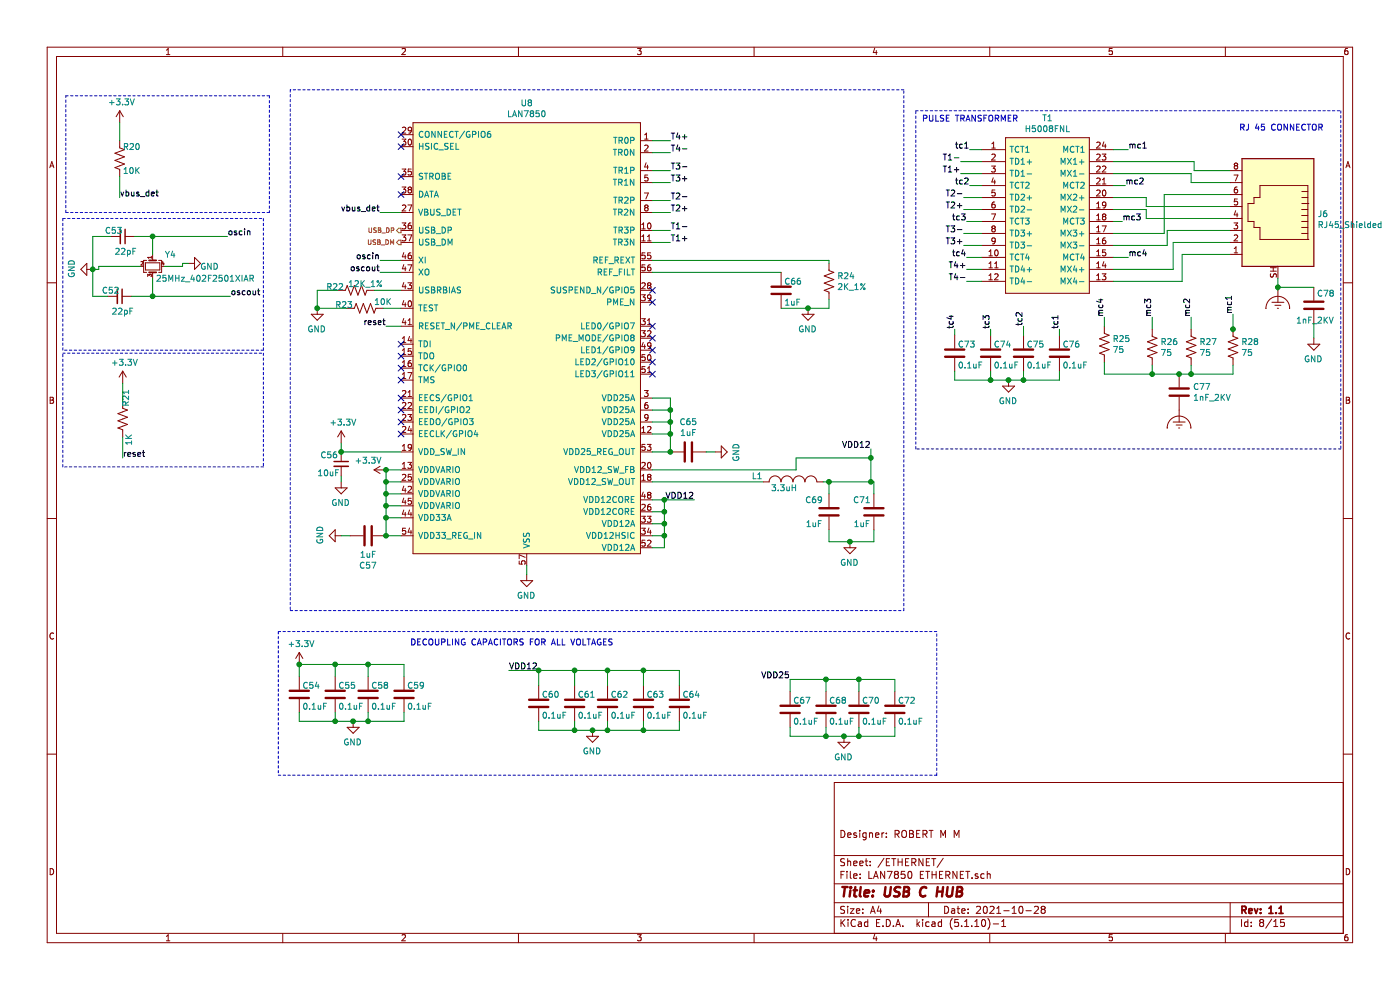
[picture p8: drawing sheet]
EESchema Schematic File Version 4
EELAYER 30 0
EELAYER END
$Descr A4 11693 8268
encoding utf-8
Sheet 8 15
Title "USB C HUB"
Date "2021-10-28"
Rev "1.1"
Comp ""
Comment1 "Designer: ROBERT M M"
Comment2 ""
Comment3 ""
Comment4 ""
$EndDescr
$Comp
L Device:C C?
U 1 1
P 7300 4275
AR Path="/631D83D5" Ref="C?"  Part="1" 
AR Path="/631C6BCF/631D83D5" Ref="C71"  Part="1" 
F 0 "C71" H 7200 4375 50  0000 C CNN
F 1 "1uF" H 7200 4175 50  0000 C CNN
F 2 "Capacitor_SMD:C_0402_1005Metric" H 7338 4125 50  0001 C CNN
F 3 "~" H 7300 4275 50  0001 C CNN
F 4 "CL05A105KQ5NNNC" H 7300 4275 50  0001 C CNN "Mfr No."
	1    7300 4275
	1    0    0    -1  
$EndComp
Wire Wire Line
	7300 4525 7300 4425
Wire Wire Line
	7300 4025 7300 4125
Wire Wire Line
	7275 4025 7300 4025
$Comp
L Device:R_US R?
U 1 1
P 1025 3500
AR Path="/631D8431" Ref="R?"  Part="1" 
AR Path="/631C6BCF/631D8431" Ref="R21"  Part="1" 
F 0 "R21" V 1050 3600 50  0000 L CNN
F 1 "1K" V 1075 3275 50  0000 L CNN
F 2 "Resistor_SMD:R_0402_1005Metric" V 1065 3490 50  0001 C CNN
F 3 "~" H 1025 3500 50  0001 C CNN
	1    1025 3500
	1    0    0    -1  
$EndComp
$Comp
L OLIMEX_Power:+3.3V #PWR?
U 1 1
P 1025 3200
AR Path="/631D8437" Ref="#PWR?"  Part="1" 
AR Path="/631C6BCF/631D8437" Ref="#PWR079"  Part="1" 
F 0 "#PWR079" H 1025 3050 50  0001 C CNN
F 1 "+3.3V" H 1040 3373 50  0000 C CNN
F 2 "" H 1025 3200 60  0000 C CNN
F 3 "" H 1025 3200 60  0000 C CNN
	1    1025 3200
	1    0    0    -1  
$EndComp
Wire Wire Line
	1025 3825 1025 3650
Wire Wire Line
	1025 3200 1025 3350
Text Label 1025 3825 0    50   ~ 0
reset
$Comp
L Device:R_US R?
U 1 1
P 1000 1325
AR Path="/631D845E" Ref="R?"  Part="1" 
AR Path="/631C6BCF/631D845E" Ref="R20"  Part="1" 
F 0 "R20" H 1025 1425 50  0000 L CNN
F 1 "10K" H 1025 1225 50  0000 L CNN
F 2 "Resistor_SMD:R_0402_1005Metric" V 1040 1315 50  0001 C CNN
F 3 "~" H 1000 1325 50  0001 C CNN
F 4 "0402WGF1002TCE" H 1000 1325 50  0001 C CNN "Mfr No."
	1    1000 1325
	1    0    0    -1  
$EndComp
$Comp
L OLIMEX_Power:+3.3V #PWR?
U 1 1
P 1000 1025
AR Path="/631D8464" Ref="#PWR?"  Part="1" 
AR Path="/631C6BCF/631D8464" Ref="#PWR078"  Part="1" 
F 0 "#PWR078" H 1000 875 50  0001 C CNN
F 1 "+3.3V" H 1015 1198 50  0000 C CNN
F 2 "" H 1000 1025 60  0000 C CNN
F 3 "" H 1000 1025 60  0000 C CNN
	1    1000 1025
	1    0    0    -1  
$EndComp
Wire Wire Line
	1000 1025 1000 1175
Wire Wire Line
	1000 1475 1000 1650
Text Label 1000 1650 0    50   ~ 0
vbus_det
Wire Wire Line
	925  1975 775  1975
Text Label 1900 1975 0    50   ~ 0
oscin
Connection ~ 1275 1975
Wire Wire Line
	1275 1975 1900 1975
Wire Wire Line
	1125 1975 1275 1975
Text Label 1925 2475 0    50   ~ 0
oscout
Connection ~ 1275 2475
Wire Wire Line
	1275 2475 1925 2475
Wire Wire Line
	775  2250 775  2475
Connection ~ 775  2250
$Comp
L OLIMEX_Power:GND #PWR?
U 1 1
P 775 2250
AR Path="/619540C6/63211B8A" Ref="#PWR?"  Part="1" 
AR Path="/63211B8A" Ref="#PWR?"  Part="1" 
AR Path="/631C6BCF/63211B8A" Ref="#PWR077"  Part="1" 
F 0 "#PWR077" H 775 2000 50  0001 C CNN
F 1 "GND" H 780 2077 50  0000 C CNN
F 2 "" H 775 2250 60  0000 C CNN
F 3 "" H 775 2250 60  0000 C CNN
	1    775  2250
	0    1    -1   0   
$EndComp
Wire Wire Line
	775  2475 900  2475
Wire Wire Line
	775  1975 775  2250
Wire Wire Line
	1275 1975 1275 2125
Wire Wire Line
	1275 2475 1275 2325
Wire Wire Line
	1100 2475 1275 2475
$Comp
L Device:C_Small C?
U 1 1
P 1025 1975
AR Path="/63211B9B" Ref="C?"  Part="1" 
AR Path="/631C6BCF/63211B9B" Ref="C53"  Part="1" 
F 0 "C53" V 975 1900 50  0000 C CNN
F 1 "22pF" V 1150 2000 50  0000 C CNN
F 2 "Capacitor_SMD:C_0402_1005Metric" H 1025 1975 50  0001 C CNN
F 3 "~" H 1025 1975 50  0001 C CNN
F 4 "CC0402JRNPO9BN220" V 1025 1975 50  0001 C CNN "Mfr No"
	1    1025 1975
	0    1    1    0   
$EndComp
$Comp
L Device:Crystal_GND24_Small Y?
U 1 1
P 1275 2225
AR Path="/63211BA2" Ref="Y?"  Part="1" 
AR Path="/631C6BCF/63211BA2" Ref="Y4"  Part="1" 
F 0 "Y4" V 1175 2325 50  0000 L CNN
F 1 "25MHz_402F2501XIAR" V 1375 2250 50  0000 L CNN
F 2 "Crystal:Crystal_SMD_2016-4Pin_2.0x1.6mm" H 1275 2225 50  0001 C CNN
F 3 "~" H 1275 2225 50  0001 C CNN
F 4 "402F2501XIAR" H 1275 2225 50  0001 C CNN "Mfr No."
	1    1275 2225
	0    1    1    0   
$EndComp
Connection ~ 7275 3825
Wire Wire Line
	7275 3750 7275 3825
Wire Wire Line
	7275 3825 7275 4025
Connection ~ 7275 4025
NoConn ~ 3350 1125
NoConn ~ 3350 1625
NoConn ~ 3350 1475
NoConn ~ 3350 1225
Wire Wire Line
	3350 1775 3175 1775
Text Label 3175 1775 2    50   ~ 0
vbus_det
Wire Wire Line
	3175 2275 3350 2275
Wire Wire Line
	3350 2175 3175 2175
Text Label 3175 2275 2    50   ~ 0
oscout
Text Label 3175 2175 2    50   ~ 0
oscin
Wire Wire Line
	2650 2575 2900 2575
Connection ~ 2650 2575
Wire Wire Line
	2650 2425 2650 2575
Wire Wire Line
	2825 2425 2650 2425
Wire Wire Line
	3350 2425 3125 2425
$Comp
L Device:R_US R?
U 1 1
P 2975 2425
AR Path="/631D844F" Ref="R?"  Part="1" 
AR Path="/631C6BCF/631D844F" Ref="R22"  Part="1" 
F 0 "R22" V 3000 2525 50  0000 L CNN
F 1 "12K_1%" V 3025 2200 50  0000 L CNN
F 2 "Resistor_SMD:R_0402_1005Metric" V 3015 2415 50  0001 C CNN
F 3 "~" H 2975 2425 50  0001 C CNN
F 4 "RTT021202FTH" V 2975 2425 50  0001 C CNN "Mfr No"
	1    2975 2425
	0    -1   -1   0   
$EndComp
Wire Wire Line
	3350 2725 3225 2725
Text Label 3225 2725 2    50   ~ 0
reset
$Comp
L OLIMEX_Power:GND #PWR?
U 1 1
P 2650 2575
AR Path="/619540C6/631D8445" Ref="#PWR?"  Part="1" 
AR Path="/631D8445" Ref="#PWR?"  Part="1" 
AR Path="/631C6BCF/631D8445" Ref="#PWR082"  Part="1" 
F 0 "#PWR082" H 2650 2325 50  0001 C CNN
F 1 "GND" H 2655 2402 50  0000 C CNN
F 2 "" H 2650 2575 60  0000 C CNN
F 3 "" H 2650 2575 60  0000 C CNN
	1    2650 2575
	-1   0    0    -1  
$EndComp
Wire Wire Line
	3350 2575 3200 2575
$Comp
L Device:R_US R?
U 1 1
P 3050 2575
AR Path="/631D843E" Ref="R?"  Part="1" 
AR Path="/631C6BCF/631D843E" Ref="R23"  Part="1" 
F 0 "R23" V 3075 2675 50  0000 L CNN
F 1 "10K" V 3100 2350 50  0000 L CNN
F 2 "Resistor_SMD:R_0402_1005Metric" V 3090 2565 50  0001 C CNN
F 3 "~" H 3050 2575 50  0001 C CNN
	1    3050 2575
	0    -1   -1   0   
$EndComp
NoConn ~ 3350 3175
NoConn ~ 3350 3075
NoConn ~ 3350 2975
NoConn ~ 3350 2875
NoConn ~ 3350 3625
NoConn ~ 3350 3525
NoConn ~ 3350 3425
NoConn ~ 3350 3325
NoConn ~ 5450 2725
NoConn ~ 5450 3125
NoConn ~ 5450 3025
NoConn ~ 5450 2925
NoConn ~ 5450 2825
NoConn ~ 5450 2525
NoConn ~ 5450 2425
Wire Wire Line
	6750 2575 6925 2575
Connection ~ 6750 2575
$Comp
L OLIMEX_Power:GND #PWR?
U 1 1
P 6750 2575
AR Path="/619540C6/631D841A" Ref="#PWR?"  Part="1" 
AR Path="/631D841A" Ref="#PWR?"  Part="1" 
AR Path="/631C6BCF/631D841A" Ref="#PWR091"  Part="1" 
F 0 "#PWR091" H 6750 2325 50  0001 C CNN
F 1 "GND" H 6755 2402 50  0000 C CNN
F 2 "" H 6750 2575 60  0000 C CNN
F 3 "" H 6750 2575 60  0000 C CNN
	1    6750 2575
	-1   0    0    -1  
$EndComp
Wire Wire Line
	6925 2575 6925 2500
Wire Wire Line
	6525 2575 6750 2575
Wire Wire Line
	5450 2275 6525 2275
Wire Wire Line
	5450 2175 6925 2175
Wire Wire Line
	6925 2175 6925 2200
$Comp
L Device:C C?
U 1 1
P 6525 2425
AR Path="/631D840F" Ref="C?"  Part="1" 
AR Path="/631C6BCF/631D840F" Ref="C66"  Part="1" 
F 0 "C66" H 6550 2500 50  0000 L CNN
F 1 "1uF" H 6550 2325 50  0000 L CNN
F 2 "Capacitor_SMD:C_0402_1005Metric" H 6563 2275 50  0001 C CNN
F 3 "~" H 6525 2425 50  0001 C CNN
F 4 "CL05A105KQ5NNNC" H 6525 2425 50  0001 C CNN "Mfr No."
	1    6525 2425
	1    0    0    -1  
$EndComp
$Comp
L Device:R_US R?
U 1 1
P 6925 2350
AR Path="/631D8409" Ref="R?"  Part="1" 
AR Path="/631C6BCF/631D8409" Ref="R24"  Part="1" 
F 0 "R24" H 6993 2396 50  0000 L CNN
F 1 "2K_1%" H 6993 2305 50  0000 L CNN
F 2 "Resistor_SMD:R_0402_1005Metric" V 6965 2340 50  0001 C CNN
F 3 "~" H 6925 2350 50  0001 C CNN
F 4 "AC0402FR-072KL" H 6925 2350 50  0001 C CNN "Mfr No."
	1    6925 2350
	1    0    0    -1  
$EndComp
Wire Wire Line
	5600 2025 5450 2025
Wire Wire Line
	5600 1925 5450 1925
Wire Wire Line
	5600 1775 5450 1775
Wire Wire Line
	5600 1675 5450 1675
Wire Wire Line
	5600 1525 5450 1525
Wire Wire Line
	5600 1425 5450 1425
Wire Wire Line
	5600 1275 5450 1275
Wire Wire Line
	5600 1175 5450 1175
Text Label 5600 2025 0    50   ~ 0
T1+
Text Label 5600 1925 0    50   ~ 0
T1-
Text Label 5600 1775 0    50   ~ 0
T2+
Text Label 5600 1675 0    50   ~ 0
T2-
Text Label 5600 1525 0    50   ~ 0
T3+
Text Label 5600 1425 0    50   ~ 0
T3-
Text Label 7275 3750 2    50   ~ 0
VDD12
Wire Wire Line
	7275 3825 6650 3825
Wire Wire Line
	6925 4025 7275 4025
Wire Wire Line
	7100 4525 7300 4525
Connection ~ 7100 4525
$Comp
L OLIMEX_Power:GND #PWR?
U 1 1
P 7100 4525
AR Path="/619540C6/631D83EB" Ref="#PWR?"  Part="1" 
AR Path="/631D83EB" Ref="#PWR?"  Part="1" 
AR Path="/631C6BCF/631D83EB" Ref="#PWR093"  Part="1" 
F 0 "#PWR093" H 7100 4275 50  0001 C CNN
F 1 "GND" H 7105 4352 50  0000 C CNN
F 2 "" H 7100 4525 60  0000 C CNN
F 3 "" H 7100 4525 60  0000 C CNN
	1    7100 4525
	-1   0    0    -1  
$EndComp
Wire Wire Line
	4400 4800 4400 4725
$Comp
L OLIMEX_Power:GND #PWR?
U 1 1
P 4400 4800
AR Path="/619540C6/631D83E4" Ref="#PWR?"  Part="1" 
AR Path="/631D83E4" Ref="#PWR?"  Part="1" 
AR Path="/631C6BCF/631D83E4" Ref="#PWR088"  Part="1" 
F 0 "#PWR088" H 4400 4550 50  0001 C CNN
F 1 "GND" H 4405 4627 50  0000 C CNN
F 2 "" H 4400 4800 60  0000 C CNN
F 3 "" H 4400 4800 60  0000 C CNN
	1    4400 4800
	-1   0    0    -1  
$EndComp
Wire Wire Line
	6650 3925 5450 3925
Wire Wire Line
	6650 3825 6650 3925
Connection ~ 6925 4025
Wire Wire Line
	6925 4525 7100 4525
Wire Wire Line
	6925 4425 6925 4525
Wire Wire Line
	6925 4025 6875 4025
Wire Wire Line
	6925 4125 6925 4025
$Comp
L Device:C C?
U 1 1
P 6925 4275
AR Path="/631D83CF" Ref="C?"  Part="1" 
AR Path="/631C6BCF/631D83CF" Ref="C69"  Part="1" 
F 0 "C69" H 6800 4375 50  0000 C CNN
F 1 "1uF" H 6800 4175 50  0000 C CNN
F 2 "Capacitor_SMD:C_0402_1005Metric" H 6963 4125 50  0001 C CNN
F 3 "~" H 6925 4275 50  0001 C CNN
F 4 "CL05A105KQ5NNNC" H 6925 4275 50  0001 C CNN "Mfr No."
	1    6925 4275
	1    0    0    -1  
$EndComp
Wire Wire Line
	5450 4025 6375 4025
$Comp
L OLIMEX_RCL:INDUCTOR_SMALL L?
U 1 1
P 6625 4025
AR Path="/631D83C8" Ref="L?"  Part="1" 
AR Path="/631C6BCF/631D83C8" Ref="L1"  Part="1" 
F 0 "L1" H 6325 4075 50  0000 C CNN
F 1 "3.3uH" H 6550 3975 50  0000 C CNN
F 2 "SamacSys_Parts_2:INDPM4040X200N" H 6625 4025 60  0001 C CNN
F 3 "" H 6625 4025 60  0000 C CNN
F 4 "74405042033" H 6625 4025 50  0001 C CNN "Mfr No."
	1    6625 4025
	1    0    0    -1  
$EndComp
Text Label 5800 4175 2    50   ~ 0
VDD12
Connection ~ 5550 4175
Wire Wire Line
	5550 4175 5800 4175
Wire Wire Line
	5550 4475 5550 4575
Connection ~ 5550 4475
Wire Wire Line
	5450 4475 5550 4475
Wire Wire Line
	5550 4375 5550 4475
Connection ~ 5550 4375
Wire Wire Line
	5450 4375 5550 4375
Wire Wire Line
	5550 4275 5550 4375
Connection ~ 5550 4275
Wire Wire Line
	5450 4275 5550 4275
Wire Wire Line
	5550 4575 5450 4575
Wire Wire Line
	5550 4175 5550 4275
Wire Wire Line
	5450 4175 5550 4175
Connection ~ 3225 4475
Wire Wire Line
	2850 4475 2925 4475
$Comp
L OLIMEX_Power:GND #PWR?
U 1 1
P 2850 4475
AR Path="/619540C6/631D83B1" Ref="#PWR?"  Part="1" 
AR Path="/631D83B1" Ref="#PWR?"  Part="1" 
AR Path="/631C6BCF/631D83B1" Ref="#PWR085"  Part="1" 
F 0 "#PWR085" H 2850 4225 50  0001 C CNN
F 1 "GND" H 2855 4302 50  0000 C CNN
F 2 "" H 2850 4475 60  0000 C CNN
F 3 "" H 2850 4475 60  0000 C CNN
	1    2850 4475
	0    1    -1   0   
$EndComp
$Comp
L Device:C C?
U 1 1
P 3075 4475
AR Path="/631D83AB" Ref="C?"  Part="1" 
AR Path="/631C6BCF/631D83AB" Ref="C57"  Part="1" 
F 0 "C57" V 2823 4475 50  0000 C CNN
F 1 "1uF" V 2914 4475 50  0000 C CNN
F 2 "Capacitor_SMD:C_0402_1005Metric" H 3113 4325 50  0001 C CNN
F 3 "~" H 3075 4475 50  0001 C CNN
	1    3075 4475
	0    -1   -1   0   
$EndComp
Connection ~ 3225 4325
Wire Wire Line
	3225 4475 3350 4475
Wire Wire Line
	3225 4325 3225 4475
Wire Wire Line
	3225 4225 3350 4225
Wire Wire Line
	2850 4025 2850 3975
$Comp
L OLIMEX_Power:GND #PWR?
U 1 1
P 2850 4025
AR Path="/619540C6/631D83A0" Ref="#PWR?"  Part="1" 
AR Path="/631D83A0" Ref="#PWR?"  Part="1" 
AR Path="/631C6BCF/631D83A0" Ref="#PWR084"  Part="1" 
F 0 "#PWR084" H 2850 3775 50  0001 C CNN
F 1 "GND" H 2855 3852 50  0000 C CNN
F 2 "" H 2850 4025 60  0000 C CNN
F 3 "" H 2850 4025 60  0000 C CNN
	1    2850 4025
	-1   0    0    -1  
$EndComp
Connection ~ 2850 3775
$Comp
L Device:C_Small C?
U 1 1
P 2850 3875
AR Path="/631D8399" Ref="C?"  Part="1" 
AR Path="/631C6BCF/631D8399" Ref="C56"  Part="1" 
F 0 "C56" H 2675 3950 50  0000 L CNN
F 1 "10uF" H 2650 3800 50  0000 L CNN
F 2 "Capacitor_SMD:C_0603_1608Metric" H 2850 3875 50  0001 C CNN
F 3 "~" H 2850 3875 50  0001 C CNN
	1    2850 3875
	1    0    0    -1  
$EndComp
$Comp
L OLIMEX_Power:+3.3V #PWR?
U 1 1
P 3225 3925
AR Path="/631D8393" Ref="#PWR?"  Part="1" 
AR Path="/631C6BCF/631D8393" Ref="#PWR087"  Part="1" 
F 0 "#PWR087" H 3225 3775 50  0001 C CNN
F 1 "+3.3V" V 3300 4075 50  0000 C CNN
F 2 "" H 3225 3925 60  0000 C CNN
F 3 "" H 3225 3925 60  0000 C CNN
	1    3225 3925
	0    -1   -1   0   
$EndComp
Wire Wire Line
	2850 3775 3350 3775
Wire Wire Line
	2850 3775 2850 3700
$Comp
L OLIMEX_Power:+3.3V #PWR?
U 1 1
P 2850 3700
AR Path="/631D838B" Ref="#PWR?"  Part="1" 
AR Path="/631C6BCF/631D838B" Ref="#PWR083"  Part="1" 
F 0 "#PWR083" H 2850 3550 50  0001 C CNN
F 1 "+3.3V" H 2865 3873 50  0000 C CNN
F 2 "" H 2850 3700 60  0000 C CNN
F 3 "" H 2850 3700 60  0000 C CNN
	1    2850 3700
	1    0    0    -1  
$EndComp
Wire Wire Line
	3225 4025 3225 4125
Connection ~ 3225 4025
Wire Wire Line
	3350 4025 3225 4025
Wire Wire Line
	3225 4125 3225 4225
Connection ~ 3225 4125
Wire Wire Line
	3350 4125 3225 4125
Wire Wire Line
	3225 4225 3225 4325
Connection ~ 3225 4225
Wire Wire Line
	3225 4325 3350 4325
Wire Wire Line
	3225 3925 3225 4025
Wire Wire Line
	3350 3925 3225 3925
Wire Wire Line
	5975 3775 5900 3775
$Comp
L OLIMEX_Power:GND #PWR?
U 1 1
P 5975 3775
AR Path="/619540C6/631D8379" Ref="#PWR?"  Part="1" 
AR Path="/631D8379" Ref="#PWR?"  Part="1" 
AR Path="/631C6BCF/631D8379" Ref="#PWR090"  Part="1" 
F 0 "#PWR090" H 5975 3525 50  0001 C CNN
F 1 "GND" H 5980 3602 50  0000 C CNN
F 2 "" H 5975 3775 60  0000 C CNN
F 3 "" H 5975 3775 60  0000 C CNN
	1    5975 3775
	0    -1   1    0   
$EndComp
Connection ~ 5600 3775
$Comp
L Device:C C?
U 1 1
P 5750 3775
AR Path="/631D8372" Ref="C?"  Part="1" 
AR Path="/631C6BCF/631D8372" Ref="C65"  Part="1" 
AR Path="/61DDBD9F/631D8372" Ref="C65"  Part="1" 
F 0 "C65" V 5498 3775 50  0000 C CNN
F 1 "1uF" V 5589 3775 50  0000 C CNN
F 2 "Capacitor_SMD:C_0402_1005Metric" H 5788 3625 50  0001 C CNN
F 3 "~" H 5750 3775 50  0001 C CNN
F 4 "CL05A105KQ5NNNC" V 5750 3775 50  0001 C CNN "Mfr No"
	1    5750 3775
	0    1    1    0   
$EndComp
Connection ~ 5600 3625
Wire Wire Line
	5600 3775 5600 3625
Wire Wire Line
	5450 3775 5600 3775
Wire Wire Line
	5600 3325 5600 3425
Wire Wire Line
	5450 3325 5600 3325
Wire Wire Line
	5600 3425 5600 3525
Connection ~ 5600 3425
Wire Wire Line
	5450 3425 5600 3425
Wire Wire Line
	5600 3525 5600 3625
Connection ~ 5600 3525
Wire Wire Line
	5450 3525 5600 3525
Wire Wire Line
	5600 3625 5450 3625
$Comp
L usb_hub:LAN7850 U?
U 1 1
P 4400 1025
AR Path="/631D835C" Ref="U?"  Part="1" 
AR Path="/631C6BCF/631D835C" Ref="U8"  Part="1" 
F 0 "U8" H 4400 1190 50  0000 C CNN
F 1 "LAN7850" H 4400 1099 50  0000 C CNN
F 2 "footprints:QFN40P700X700X100-57N" H 4400 1025 50  0001 C CNN
F 3 "" H 4400 1025 50  0001 C CNN
	1    4400 1025
	1    0    0    -1  
$EndComp
Wire Wire Line
	9300 2350 9875 2350
Wire Wire Line
	9875 2350 9875 2125
Wire Wire Line
	9875 2125 10275 2125
Wire Wire Line
	10275 2025 9800 2025
Wire Wire Line
	9800 2025 9800 2250
Wire Wire Line
	9800 2250 9300 2250
Wire Wire Line
	10275 1925 9750 1925
Wire Wire Line
	9750 1925 9750 2050
Wire Wire Line
	9750 2050 9300 2050
Wire Wire Line
	9300 1950 9725 1950
Wire Wire Line
	9725 1625 10275 1625
Wire Wire Line
	9725 1625 9725 1950
Wire Wire Line
	10275 1825 9575 1825
Wire Wire Line
	9575 1825 9575 1750
Wire Wire Line
	9575 1750 9300 1750
Wire Wire Line
	10275 1725 9575 1725
Wire Wire Line
	9575 1725 9575 1650
Wire Wire Line
	9575 1650 9300 1650
Wire Wire Line
	9300 1450 9950 1450
Wire Wire Line
	9950 1450 9950 1525
Wire Wire Line
	9950 1525 10275 1525
Wire Wire Line
	10275 1425 9975 1425
Wire Wire Line
	9975 1425 9975 1350
Wire Wire Line
	9975 1350 9300 1350
$Comp
L Device:R_US R?
U 1 1
P 9225 2875
AR Path="/6328049F" Ref="R?"  Part="1" 
AR Path="/631C6BCF/6328049F" Ref="R25"  Part="1" 
F 0 "R25" H 9293 2921 50  0000 L CNN
F 1 "75" H 9293 2830 50  0000 L CNN
F 2 "Resistor_SMD:R_0402_1005Metric" V 9265 2865 50  0001 C CNN
F 3 "~" H 9225 2875 50  0001 C CNN
F 4 "ERJPA2J750X" H 9225 2875 50  0001 C CNN "Mfr No."
	1    9225 2875
	1    0    0    -1  
$EndComp
$Comp
L Device:R_US R?
U 1 1
P 9625 2900
AR Path="/632804A5" Ref="R?"  Part="1" 
AR Path="/631C6BCF/632804A5" Ref="R26"  Part="1" 
F 0 "R26" H 9693 2946 50  0000 L CNN
F 1 "75" H 9693 2855 50  0000 L CNN
F 2 "Resistor_SMD:R_0402_1005Metric" V 9665 2890 50  0001 C CNN
F 3 "~" H 9625 2900 50  0001 C CNN
	1    9625 2900
	1    0    0    -1  
$EndComp
$Comp
L Device:R_US R?
U 1 1
P 9950 2900
AR Path="/632804AB" Ref="R?"  Part="1" 
AR Path="/631C6BCF/632804AB" Ref="R27"  Part="1" 
F 0 "R27" H 10018 2946 50  0000 L CNN
F 1 "75" H 10018 2855 50  0000 L CNN
F 2 "Resistor_SMD:R_0402_1005Metric" V 9990 2890 50  0001 C CNN
F 3 "~" H 9950 2900 50  0001 C CNN
	1    9950 2900
	1    0    0    -1  
$EndComp
$Comp
L Device:R_US R?
U 1 1
P 10300 2900
AR Path="/632804B1" Ref="R?"  Part="1" 
AR Path="/631C6BCF/632804B1" Ref="R28"  Part="1" 
F 0 "R28" H 10368 2946 50  0000 L CNN
F 1 "75" H 10368 2855 50  0000 L CNN
F 2 "Resistor_SMD:R_0402_1005Metric" V 10340 2890 50  0001 C CNN
F 3 "~" H 10300 2900 50  0001 C CNN
	1    10300 2900
	1    0    0    -1  
$EndComp
Wire Wire Line
	9225 3025 9225 3125
Wire Wire Line
	9625 3125 9625 3050
Wire Wire Line
	9950 3125 9950 3050
Wire Wire Line
	10300 3125 10300 3050
$Comp
L power:Earth_Clean #PWR?
U 1 1
P 10675 2425
AR Path="/632804C1" Ref="#PWR?"  Part="1" 
AR Path="/631C6BCF/632804C1" Ref="#PWR096"  Part="1" 
F 0 "#PWR096" H 10925 2425 50  0001 C CNN
F 1 "Earth_Clean" H 10975 2275 50  0001 C CNN
F 2 "" H 10675 2375 50  0001 C CNN
F 3 "~" H 10675 2375 50  0001 C CNN
	1    10675 2425
	1    0    0    -1  
$EndComp
Wire Wire Line
	10975 2400 10675 2400
Wire Wire Line
	10675 2425 10675 2400
Connection ~ 10675 2400
Wire Wire Line
	9300 2150 9425 2150
Text Label 9425 2150 0    50   ~ 0
mc4
Text Label 9225 2650 1    50   ~ 0
mc4
Wire Wire Line
	9225 2725 9225 2650
Text Label 9625 2650 1    50   ~ 0
mc3
Text Label 9950 2650 1    50   ~ 0
mc2
Text Label 10300 2625 1    50   ~ 0
mc1
Wire Wire Line
	9625 2750 9625 2650
Wire Wire Line
	9950 2750 9950 2650
Wire Wire Line
	10300 2775 10300 2750
Connection ~ 10300 2750
Wire Wire Line
	10300 2750 10300 2625
Text Label 9375 1850 0    50   ~ 0
mc3
Text Label 9400 1550 0    50   ~ 0
mc2
Text Label 9425 1250 0    50   ~ 0
mc1
Wire Wire Line
	9375 1850 9300 1850
Wire Wire Line
	9300 1550 9400 1550
Wire Wire Line
	9425 1250 9300 1250
$Comp
L power:Earth_Clean #PWR?
U 1 1
P 9850 3425
AR Path="/632804EB" Ref="#PWR?"  Part="1" 
AR Path="/631C6BCF/632804EB" Ref="#PWR095"  Part="1" 
F 0 "#PWR095" H 10100 3425 50  0001 C CNN
F 1 "Earth_Clean" H 10150 3275 50  0001 C CNN
F 2 "" H 9850 3375 50  0001 C CNN
F 3 "~" H 9850 3375 50  0001 C CNN
	1    9850 3425
	1    0    0    -1  
$EndComp
$Comp
L Device:C C?
U 1 1
P 9850 3275
AR Path="/632804F1" Ref="C?"  Part="1" 
AR Path="/631C6BCF/632804F1" Ref="C77"  Part="1" 
F 0 "C77" H 9965 3321 50  0000 L CNN
F 1 "1nF_2KV" H 9965 3230 50  0000 L CNN
F 2 "Capacitor_SMD:C_1206_3216Metric" H 9888 3125 50  0001 C CNN
F 3 "~" H 9850 3275 50  0001 C CNN
F 4 "1206B102K202NT" H 9850 3275 50  0001 C CNN "Mfr No."
	1    9850 3275
	1    0    0    -1  
$EndComp
Connection ~ 9850 3125
Wire Wire Line
	9225 3125 9625 3125
Wire Wire Line
	9850 3125 9950 3125
Connection ~ 9625 3125
Wire Wire Line
	9625 3125 9850 3125
Connection ~ 9950 3125
Wire Wire Line
	9950 3125 10300 3125
Text Label 8075 2150 2    50   ~ 0
tc4
Text Label 8075 1850 2    50   ~ 0
tc3
Text Label 8100 1550 2    50   ~ 0
tc2
Text Label 8100 1250 2    50   ~ 0
tc1
Wire Wire Line
	8200 1250 8100 1250
Wire Wire Line
	8200 1550 8100 1550
Wire Wire Line
	8200 1850 8075 1850
Wire Wire Line
	8200 2150 8075 2150
$Comp
L SamacSys_Parts:H5008FNL T?
U 1 1
P 8200 1250
AR Path="/6328050C" Ref="T?"  Part="1" 
AR Path="/631C6BCF/6328050C" Ref="T1"  Part="1" 
F 0 "T1" H 8750 1515 50  0000 C CNN
F 1 "H5008FNL" H 8750 1424 50  0000 C CNN
F 2 "SamacSys_Parts_2:H5008FNL" H 9150 1350 50  0001 L CNN
F 3 "https://productfinder.pulseeng.com/doc_type/WEB301/doc_num/H5008FNL/doc_part/H5008FNL.pdf" H 9150 1250 50  0001 L CNN
F 4 "Audio Transformers / Signal Transformers 1000BaseT SMD NonPoE 350uH .65Ohms 1-Port" H 9150 1150 50  0001 L CNN "Description"
F 5 "6" H 9150 1050 50  0001 L CNN "Height"
F 6 "673-H5008FNL" H 9150 950 50  0001 L CNN "Mouser Part Number"
F 7 "https://www.mouser.co.uk/ProductDetail/Pulse-Electronics/H5008FNL?qs=DnQcXeH5gkbnfNbL05WDBg%3D%3D" H 9150 850 50  0001 L CNN "Mouser Price/Stock"
F 8 "Pulse" H 9150 750 50  0001 L CNN "Manufacturer_Name"
F 9 "H5008FNL" H 9150 650 50  0001 L CNN "Manufacturer_Part_Number"
	1    8200 1250
	1    0    0    -1  
$EndComp
Wire Wire Line
	7975 2800 7975 2750
Wire Wire Line
	8275 2800 8275 2750
Wire Wire Line
	8550 2800 8550 2725
Wire Wire Line
	8850 2750 8850 2800
Connection ~ 8550 3175
Wire Wire Line
	8850 3175 8850 3100
Wire Wire Line
	8550 3175 8850 3175
Connection ~ 8425 3175
Wire Wire Line
	8550 3175 8550 3100
Wire Wire Line
	8425 3175 8550 3175
Wire Wire Line
	8275 3175 8425 3175
Connection ~ 8275 3175
Wire Wire Line
	8275 3100 8275 3175
Wire Wire Line
	7975 3175 8275 3175
Wire Wire Line
	7975 3100 7975 3175
$Comp
L OLIMEX_Power:GND #PWR?
U 1 1
P 8425 3175
AR Path="/619540C6/63280521" Ref="#PWR?"  Part="1" 
AR Path="/63280521" Ref="#PWR?"  Part="1" 
AR Path="/631C6BCF/63280521" Ref="#PWR094"  Part="1" 
F 0 "#PWR094" H 8425 2925 50  0001 C CNN
F 1 "GND" H 8430 3002 50  0000 C CNN
F 2 "" H 8425 3175 60  0000 C CNN
F 3 "" H 8425 3175 60  0000 C CNN
	1    8425 3175
	-1   0    0    -1  
$EndComp
Text Label 8850 2750 1    50   ~ 0
tc1
Text Label 8550 2725 1    50   ~ 0
tc2
Text Label 8275 2750 1    50   ~ 0
tc3
Text Label 7975 2750 1    50   ~ 0
tc4
$Comp
L Device:C C?
U 1 1
P 8275 2950
AR Path="/6328052B" Ref="C?"  Part="1" 
AR Path="/631C6BCF/6328052B" Ref="C74"  Part="1" 
F 0 "C74" H 8300 3025 50  0000 L CNN
F 1 "0.1uF" H 8300 2850 50  0000 L CNN
F 2 "Capacitor_SMD:C_0402_1005Metric" H 8313 2800 50  0001 C CNN
F 3 "~" H 8275 2950 50  0001 C CNN
	1    8275 2950
	1    0    0    -1  
$EndComp
$Comp
L Device:C C?
U 1 1
P 7975 2950
AR Path="/63280531" Ref="C?"  Part="1" 
AR Path="/631C6BCF/63280531" Ref="C73"  Part="1" 
F 0 "C73" H 8000 3025 50  0000 L CNN
F 1 "0.1uF" H 8000 2850 50  0000 L CNN
F 2 "Capacitor_SMD:C_0402_1005Metric" H 8013 2800 50  0001 C CNN
F 3 "~" H 7975 2950 50  0001 C CNN
	1    7975 2950
	1    0    0    -1  
$EndComp
$Comp
L Device:C C?
U 1 1
P 8850 2950
AR Path="/63280537" Ref="C?"  Part="1" 
AR Path="/631C6BCF/63280537" Ref="C76"  Part="1" 
F 0 "C76" H 8875 3025 50  0000 L CNN
F 1 "0.1uF" H 8875 2850 50  0000 L CNN
F 2 "Capacitor_SMD:C_0402_1005Metric" H 8888 2800 50  0001 C CNN
F 3 "~" H 8850 2950 50  0001 C CNN
	1    8850 2950
	1    0    0    -1  
$EndComp
$Comp
L Device:C C?
U 1 1
P 8550 2950
AR Path="/6328053D" Ref="C?"  Part="1" 
AR Path="/631C6BCF/6328053D" Ref="C75"  Part="1" 
F 0 "C75" H 8575 3025 50  0000 L CNN
F 1 "0.1uF" H 8575 2850 50  0000 L CNN
F 2 "Capacitor_SMD:C_0402_1005Metric" H 8588 2800 50  0001 C CNN
F 3 "~" H 8550 2950 50  0001 C CNN
	1    8550 2950
	1    0    0    -1  
$EndComp
Text Label 8075 2350 2    50   ~ 0
T4-
Text Label 8075 2250 2    50   ~ 0
T4+
Wire Wire Line
	8200 2250 8075 2250
Wire Wire Line
	8075 2350 8200 2350
Text Label 8050 1950 2    50   ~ 0
T3-
Text Label 8050 2050 2    50   ~ 0
T3+
Text Label 8050 1650 2    50   ~ 0
T2-
Text Label 8050 1750 2    50   ~ 0
T2+
Text Label 8025 1350 2    50   ~ 0
T1-
Text Label 8025 1450 2    50   ~ 0
T1+
Wire Wire Line
	8200 1950 8050 1950
Wire Wire Line
	8200 2050 8050 2050
Wire Wire Line
	8200 1650 8050 1650
Wire Wire Line
	8050 1750 8200 1750
Wire Wire Line
	8200 1350 8025 1350
Wire Wire Line
	8025 1450 8200 1450
Wire Wire Line
	10675 2400 10675 2325
Wire Wire Line
	10975 2700 10975 2825
$Comp
L OLIMEX_Power:GND #PWR?
U 1 1
P 10975 2825
AR Path="/619540C6/632804D1" Ref="#PWR?"  Part="1" 
AR Path="/632804D1" Ref="#PWR?"  Part="1" 
AR Path="/631C6BCF/632804D1" Ref="#PWR097"  Part="1" 
F 0 "#PWR097" H 10975 2575 50  0001 C CNN
F 1 "GND" H 10980 2652 50  0000 C CNN
F 2 "" H 10975 2825 60  0000 C CNN
F 3 "" H 10975 2825 60  0000 C CNN
	1    10975 2825
	-1   0    0    -1  
$EndComp
$Comp
L Device:C C?
U 1 1
P 10975 2550
AR Path="/632804C7" Ref="C?"  Part="1" 
AR Path="/631C6BCF/632804C7" Ref="C78"  Part="1" 
F 0 "C78" H 11000 2650 50  0000 L CNN
F 1 "1nF_2KV" H 10825 2425 50  0000 L CNN
F 2 "Capacitor_SMD:C_1206_3216Metric" H 11013 2400 50  0001 C CNN
F 3 "~" H 10975 2550 50  0001 C CNN
F 4 "1206B102K202NT" H 10975 2550 50  0001 C CNN "Mfr No."
	1    10975 2550
	1    0    0    -1  
$EndComp
Connection ~ 3225 3925
Text HLabel 3350 1925 0    39   Output ~ 0
USB_DP
Text HLabel 3350 2025 0    39   Output ~ 0
USB_DM
Connection ~ 7175 6150
Wire Wire Line
	7475 6150 7475 6075
Wire Wire Line
	7175 6150 7475 6150
Connection ~ 7050 6150
Wire Wire Line
	7175 6150 7175 6075
Wire Wire Line
	7050 6150 7175 6150
Wire Wire Line
	6900 6150 7050 6150
Connection ~ 6900 6150
Wire Wire Line
	6900 6075 6900 6150
Wire Wire Line
	6600 6150 6900 6150
Wire Wire Line
	6600 6075 6600 6150
$Comp
L OLIMEX_Power:GND #PWR?
U 1 1
P 7050 6150
AR Path="/619540C6/6335E36F" Ref="#PWR?"  Part="1" 
AR Path="/6335E36F" Ref="#PWR?"  Part="1" 
AR Path="/631C6BCF/6335E36F" Ref="#PWR092"  Part="1" 
F 0 "#PWR092" H 7050 5900 50  0001 C CNN
F 1 "GND" H 7055 5977 50  0000 C CNN
F 2 "" H 7050 6150 60  0000 C CNN
F 3 "" H 7050 6150 60  0000 C CNN
	1    7050 6150
	-1   0    0    -1  
$EndComp
$Comp
L Device:C C?
U 1 1
P 6900 5925
AR Path="/6335E379" Ref="C?"  Part="1" 
AR Path="/631C6BCF/6335E379" Ref="C68"  Part="1" 
F 0 "C68" H 6925 6000 50  0000 L CNN
F 1 "0.1uF" H 6925 5825 50  0000 L CNN
F 2 "Capacitor_SMD:C_0402_1005Metric" H 6938 5775 50  0001 C CNN
F 3 "~" H 6900 5925 50  0001 C CNN
	1    6900 5925
	1    0    0    -1  
$EndComp
$Comp
L Device:C C?
U 1 1
P 6600 5925
AR Path="/6335E383" Ref="C?"  Part="1" 
AR Path="/631C6BCF/6335E383" Ref="C67"  Part="1" 
F 0 "C67" H 6625 6000 50  0000 L CNN
F 1 "0.1uF" H 6625 5825 50  0000 L CNN
F 2 "Capacitor_SMD:C_0402_1005Metric" H 6638 5775 50  0001 C CNN
F 3 "~" H 6600 5925 50  0001 C CNN
	1    6600 5925
	1    0    0    -1  
$EndComp
$Comp
L Device:C C?
U 1 1
P 7475 5925
AR Path="/6335E38D" Ref="C?"  Part="1" 
AR Path="/631C6BCF/6335E38D" Ref="C72"  Part="1" 
F 0 "C72" H 7500 6000 50  0000 L CNN
F 1 "0.1uF" H 7500 5825 50  0000 L CNN
F 2 "Capacitor_SMD:C_0402_1005Metric" H 7513 5775 50  0001 C CNN
F 3 "~" H 7475 5925 50  0001 C CNN
	1    7475 5925
	1    0    0    -1  
$EndComp
$Comp
L Device:C C?
U 1 1
P 7175 5925
AR Path="/6335E397" Ref="C?"  Part="1" 
AR Path="/631C6BCF/6335E397" Ref="C70"  Part="1" 
F 0 "C70" H 7200 6000 50  0000 L CNN
F 1 "0.1uF" H 7200 5825 50  0000 L CNN
F 2 "Capacitor_SMD:C_0402_1005Metric" H 7213 5775 50  0001 C CNN
F 3 "~" H 7175 5925 50  0001 C CNN
	1    7175 5925
	1    0    0    -1  
$EndComp
Connection ~ 5075 6100
Wire Wire Line
	5375 6100 5375 6025
Wire Wire Line
	5075 6100 5375 6100
Connection ~ 4950 6100
Wire Wire Line
	5075 6100 5075 6025
Wire Wire Line
	4950 6100 5075 6100
Wire Wire Line
	4800 6100 4950 6100
Connection ~ 4800 6100
Wire Wire Line
	4800 6025 4800 6100
Wire Wire Line
	4500 6100 4800 6100
Wire Wire Line
	4500 6025 4500 6100
$Comp
L OLIMEX_Power:GND #PWR?
U 1 1
P 4950 6100
AR Path="/619540C6/63366AC2" Ref="#PWR?"  Part="1" 
AR Path="/63366AC2" Ref="#PWR?"  Part="1" 
AR Path="/631C6BCF/63366AC2" Ref="#PWR089"  Part="1" 
F 0 "#PWR089" H 4950 5850 50  0001 C CNN
F 1 "GND" H 4955 5927 50  0000 C CNN
F 2 "" H 4950 6100 60  0000 C CNN
F 3 "" H 4950 6100 60  0000 C CNN
	1    4950 6100
	-1   0    0    -1  
$EndComp
$Comp
L Device:C C?
U 1 1
P 4800 5875
AR Path="/63366ACC" Ref="C?"  Part="1" 
AR Path="/631C6BCF/63366ACC" Ref="C61"  Part="1" 
F 0 "C61" H 4825 5950 50  0000 L CNN
F 1 "0.1uF" H 4825 5775 50  0000 L CNN
F 2 "Capacitor_SMD:C_0402_1005Metric" H 4838 5725 50  0001 C CNN
F 3 "~" H 4800 5875 50  0001 C CNN
	1    4800 5875
	1    0    0    -1  
$EndComp
$Comp
L Device:C C?
U 1 1
P 4500 5875
AR Path="/63366AD6" Ref="C?"  Part="1" 
AR Path="/631C6BCF/63366AD6" Ref="C60"  Part="1" 
F 0 "C60" H 4525 5950 50  0000 L CNN
F 1 "0.1uF" H 4525 5775 50  0000 L CNN
F 2 "Capacitor_SMD:C_0402_1005Metric" H 4538 5725 50  0001 C CNN
F 3 "~" H 4500 5875 50  0001 C CNN
	1    4500 5875
	1    0    0    -1  
$EndComp
$Comp
L Device:C C?
U 1 1
P 5375 5875
AR Path="/63366AE0" Ref="C?"  Part="1" 
AR Path="/631C6BCF/63366AE0" Ref="C63"  Part="1" 
F 0 "C63" H 5400 5950 50  0000 L CNN
F 1 "0.1uF" H 5400 5775 50  0000 L CNN
F 2 "Capacitor_SMD:C_0402_1005Metric" H 5413 5725 50  0001 C CNN
F 3 "~" H 5375 5875 50  0001 C CNN
	1    5375 5875
	1    0    0    -1  
$EndComp
$Comp
L Device:C C?
U 1 1
P 5075 5875
AR Path="/63366AEA" Ref="C?"  Part="1" 
AR Path="/631C6BCF/63366AEA" Ref="C62"  Part="1" 
F 0 "C62" H 5100 5950 50  0000 L CNN
F 1 "0.1uF" H 5100 5775 50  0000 L CNN
F 2 "Capacitor_SMD:C_0402_1005Metric" H 5113 5725 50  0001 C CNN
F 3 "~" H 5075 5875 50  0001 C CNN
	1    5075 5875
	1    0    0    -1  
$EndComp
Wire Wire Line
	5675 6100 5675 6025
$Comp
L Device:C C?
U 1 1
P 5675 5875
AR Path="/6337043B" Ref="C?"  Part="1" 
AR Path="/631C6BCF/6337043B" Ref="C64"  Part="1" 
F 0 "C64" H 5700 5950 50  0000 L CNN
F 1 "0.1uF" H 5700 5775 50  0000 L CNN
F 2 "Capacitor_SMD:C_0402_1005Metric" H 5713 5725 50  0001 C CNN
F 3 "~" H 5675 5875 50  0001 C CNN
	1    5675 5875
	1    0    0    -1  
$EndComp
Wire Wire Line
	5375 6100 5675 6100
Connection ~ 5375 6100
Wire Wire Line
	5675 5725 5675 5600
Wire Wire Line
	5675 5600 5375 5600
Wire Wire Line
	4500 5600 4500 5725
Wire Wire Line
	4800 5725 4800 5600
Connection ~ 4800 5600
Wire Wire Line
	4800 5600 4500 5600
Wire Wire Line
	5075 5725 5075 5600
Connection ~ 5075 5600
Wire Wire Line
	5075 5600 4800 5600
Wire Wire Line
	5375 5725 5375 5600
Connection ~ 5375 5600
Wire Wire Line
	5375 5600 5075 5600
Wire Wire Line
	6600 5675 6600 5775
Wire Wire Line
	6900 5675 6900 5775
Wire Wire Line
	7175 5675 7175 5775
Wire Wire Line
	6600 5675 6900 5675
Connection ~ 6900 5675
Wire Wire Line
	6900 5675 7175 5675
Wire Wire Line
	7175 5675 7475 5675
Wire Wire Line
	7475 5675 7475 5775
Connection ~ 7175 5675
Connection ~ 3075 6025
Wire Wire Line
	3375 6025 3375 5950
Wire Wire Line
	3075 6025 3375 6025
Connection ~ 2950 6025
Wire Wire Line
	3075 6025 3075 5950
Wire Wire Line
	2950 6025 3075 6025
Wire Wire Line
	2800 6025 2950 6025
Connection ~ 2800 6025
Wire Wire Line
	2800 5950 2800 6025
Wire Wire Line
	2500 6025 2800 6025
Wire Wire Line
	2500 5950 2500 6025
$Comp
L OLIMEX_Power:GND #PWR?
U 1 1
P 2950 6025
AR Path="/619540C6/633BD5F0" Ref="#PWR?"  Part="1" 
AR Path="/633BD5F0" Ref="#PWR?"  Part="1" 
AR Path="/631C6BCF/633BD5F0" Ref="#PWR086"  Part="1" 
F 0 "#PWR086" H 2950 5775 50  0001 C CNN
F 1 "GND" H 2955 5852 50  0000 C CNN
F 2 "" H 2950 6025 60  0000 C CNN
F 3 "" H 2950 6025 60  0000 C CNN
	1    2950 6025
	-1   0    0    -1  
$EndComp
$Comp
L Device:C C?
U 1 1
P 2800 5800
AR Path="/633BD5FA" Ref="C?"  Part="1" 
AR Path="/631C6BCF/633BD5FA" Ref="C55"  Part="1" 
F 0 "C55" H 2825 5875 50  0000 L CNN
F 1 "0.1uF" H 2825 5700 50  0000 L CNN
F 2 "Capacitor_SMD:C_0402_1005Metric" H 2838 5650 50  0001 C CNN
F 3 "~" H 2800 5800 50  0001 C CNN
	1    2800 5800
	1    0    0    -1  
$EndComp
$Comp
L Device:C C?
U 1 1
P 2500 5800
AR Path="/633BD604" Ref="C?"  Part="1" 
AR Path="/631C6BCF/633BD604" Ref="C54"  Part="1" 
F 0 "C54" H 2525 5875 50  0000 L CNN
F 1 "0.1uF" H 2525 5700 50  0000 L CNN
F 2 "Capacitor_SMD:C_0402_1005Metric" H 2538 5650 50  0001 C CNN
F 3 "~" H 2500 5800 50  0001 C CNN
	1    2500 5800
	1    0    0    -1  
$EndComp
$Comp
L Device:C C?
U 1 1
P 3375 5800
AR Path="/633BD60E" Ref="C?"  Part="1" 
AR Path="/631C6BCF/633BD60E" Ref="C59"  Part="1" 
F 0 "C59" H 3400 5875 50  0000 L CNN
F 1 "0.1uF" H 3400 5700 50  0000 L CNN
F 2 "Capacitor_SMD:C_0402_1005Metric" H 3413 5650 50  0001 C CNN
F 3 "~" H 3375 5800 50  0001 C CNN
	1    3375 5800
	1    0    0    -1  
$EndComp
$Comp
L Device:C C?
U 1 1
P 3075 5800
AR Path="/633BD618" Ref="C?"  Part="1" 
AR Path="/631C6BCF/633BD618" Ref="C58"  Part="1" 
F 0 "C58" H 3100 5875 50  0000 L CNN
F 1 "0.1uF" H 3100 5700 50  0000 L CNN
F 2 "Capacitor_SMD:C_0402_1005Metric" H 3113 5650 50  0001 C CNN
F 3 "~" H 3075 5800 50  0001 C CNN
	1    3075 5800
	1    0    0    -1  
$EndComp
Wire Wire Line
	2500 5550 2500 5650
Wire Wire Line
	2800 5550 2800 5650
Wire Wire Line
	3075 5550 3075 5650
Wire Wire Line
	2500 5550 2800 5550
Connection ~ 2800 5550
Wire Wire Line
	2800 5550 3075 5550
Wire Wire Line
	3075 5550 3375 5550
Wire Wire Line
	3375 5550 3375 5650
Connection ~ 3075 5550
Text Label 4250 5600 0    50   ~ 0
VDD12
Wire Wire Line
	4500 5600 4250 5600
Connection ~ 4500 5600
Text Label 6600 5675 2    50   ~ 0
VDD25
$Comp
L OLIMEX_Power:+3.3V #PWR?
U 1 1
P 2500 5550
AR Path="/6341FAD3" Ref="#PWR?"  Part="1" 
AR Path="/631C6BCF/6341FAD3" Ref="#PWR081"  Part="1" 
F 0 "#PWR081" H 2500 5400 50  0001 C CNN
F 1 "+3.3V" H 2515 5723 50  0000 C CNN
F 2 "" H 2500 5550 60  0000 C CNN
F 3 "" H 2500 5550 60  0000 C CNN
	1    2500 5550
	1    0    0    -1  
$EndComp
Connection ~ 2500 5550
Wire Notes Line
	550  800  2250 800 
Wire Notes Line
	2250 800  2250 1775
Wire Notes Line
	2250 1775 550  1775
Wire Notes Line
	550  1775 550  800 
Wire Notes Line
	2200 1825 2200 2925
Wire Notes Line
	2200 2925 525  2925
Wire Notes Line
	525  2925 525  1825
Wire Notes Line
	525  1825 2200 1825
Wire Notes Line
	525  2950 2200 2950
Wire Notes Line
	2200 2950 2200 3900
Wire Notes Line
	2200 3900 525  3900
Wire Notes Line
	525  3900 525  2950
Wire Notes Line
	2425 5100 7550 5100
Wire Notes Line
	7550 5100 7550 750 
Wire Notes Line
	7550 750  2425 750 
Wire Notes Line
	2425 750  2425 5100
Wire Notes Line
	2325 6475 7825 6475
Wire Notes Line
	7825 6475 7825 5275
Wire Notes Line
	7825 5275 2325 5275
Wire Notes Line
	2325 5275 2325 6475
Text Notes 3425 5400 0    50   ~ 0
DECOUPLING CAPACITORS FOR ALL VOLTAGES\n
Wire Notes Line
	7650 925  11200 925 
Wire Notes Line
	11200 925  11200 3750
Wire Notes Line
	11200 3750 7650 3750
Wire Notes Line
	7650 3750 7650 925 
Text Notes 10350 1100 0    50   ~ 0
RJ 45 CONNECTOR
Text Notes 7700 1025 0    50   ~ 0
PULSE TRANSFORMER
$Comp
L Device:C_Small C?
U 1 1
P 1000 2475
AR Path="/634DAA32" Ref="C?"  Part="1" 
AR Path="/631C6BCF/634DAA32" Ref="C52"  Part="1" 
F 0 "C52" V 950 2400 50  0000 C CNN
F 1 "22pF" V 1125 2500 50  0000 C CNN
F 2 "Capacitor_SMD:C_0402_1005Metric" H 1000 2475 50  0001 C CNN
F 3 "~" H 1000 2475 50  0001 C CNN
	1    1000 2475
	0    1    1    0   
$EndComp
Wire Wire Line
	1175 2225 825  2225
Wire Wire Line
	825  2225 825  2250
Wire Wire Line
	775  2250 825  2250
$Comp
L OLIMEX_Power:GND #PWR?
U 1 1
P 1575 2200
AR Path="/619540C6/63DC18D3" Ref="#PWR?"  Part="1" 
AR Path="/63DC18D3" Ref="#PWR?"  Part="1" 
AR Path="/631C6BCF/63DC18D3" Ref="#PWR080"  Part="1" 
F 0 "#PWR080" H 1575 1950 50  0001 C CNN
F 1 "GND" V 1600 2025 50  0000 C CNN
F 2 "" H 1575 2200 60  0000 C CNN
F 3 "" H 1575 2200 60  0000 C CNN
	1    1575 2200
	0    -1   1    0   
$EndComp
Wire Wire Line
	1375 2225 1525 2225
Wire Wire Line
	1525 2225 1525 2200
Wire Wire Line
	1525 2200 1575 2200
Text Label 5600 1275 0    50   ~ 0
T4-
Text Label 5600 1175 0    50   ~ 0
T4+
$Comp
L Connector:RJ45_Shielded J6
U 1 1
P 10675 1825
F 0 "J6" H 10345 1864 50  0000 R CNN
F 1 "RJ45_Shielded" H 10345 1773 50  0000 R CNN
F 2 "footprints:CONN_RJ45-8Z" V 10675 1850 50  0001 C CNN
F 3 "~" V 10675 1850 50  0001 C CNN
	1    10675 1825
	-1   0    0    -1  
$EndComp
$EndSCHEMATC
